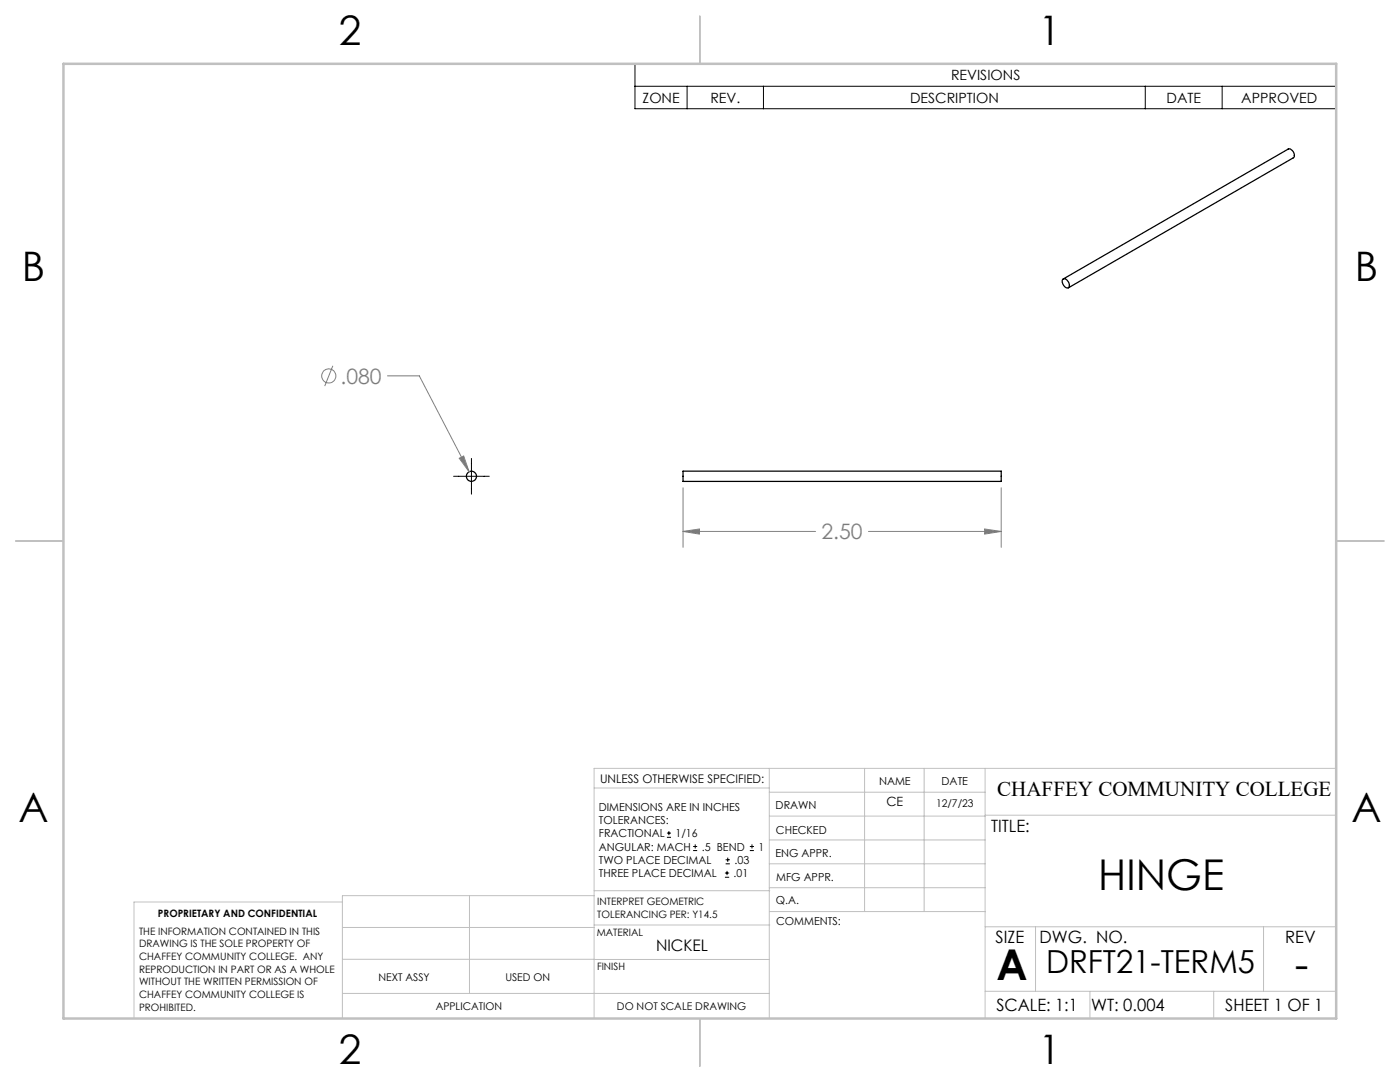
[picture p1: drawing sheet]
<svg xmlns="http://www.w3.org/2000/svg" width="279mm" height="216mm" viewBox="0 0 279 216" stroke-linecap="round" stroke-linejoin="round" font-family="sans-serif">
<g fill="none" stroke="#000" stroke-width=".25">
<path d="M212.1 55.7a1.13 1.13 0 0 1 1.3 1.4 .55 .55 0 0 1-.6 .4 .55 .55 0 0 1-.5-.5 1.09 1.09 0 0 1-.2-1.3zM212.2 55.7l44.9-26a1.2 1.2 0 0 1 1.2 1.5l-.2 .3-44.9 25.9M136.3 94h63.5v2.1h-63.5z"/>
<circle cx="94.1" cy="95" r="1.01"/>
</g>
<g fill="none" stroke="#808080" stroke-width=".2">
<path d="M66.4 73l-1.6 4M77.3 75h6.4l9.9 19.2M91.7 91.4l.8-.4 1.1 3.2zM136.3 97.3v11.9M199.8 97.3v11.9M136.3 106l3.3-.4v1zM136.3 106h26.5M173.3 106h26.5M196.5 105.6l3.3 .4-3.3 .6z"/>
<circle cx="65.6" cy="75" r="1.41"/>
</g>
<g fill="none" stroke="#000" stroke-width=".2">
<path d="M126.7 12.7h140v9h-140zM126.7 17.2h140M137.1 17.2v4.5M152.4 17.2v4.5M228.6 17.2v4.5M243.9 17.2v4.5M90.5 95h7.1M94.1 91.5v7.1M133.1 167.1h.8M133.1 166.2h.8M133.5 165.8v.9M138.3 169.7h.8"/>
<path d="M138.3 168.9h.8M138.7 168.5v.8M144.7 175h.8M144.7 174.2h.8M144.8 172.4h.9M144.8 171.6h.9M145.1 173.8v.8M145.2 171.1v.9M149.6 169.7h.9M149.6 168.9h.9M150.1 168.5v.8"/>
</g>
<g fill="none" stroke="#c0c0c0" stroke-width=".2">
<path d="M118.6 157.2h34.9M153.5 153.3v49.9M153.5 158.1h43.1M172.5 153.3v28.6M184.4 153.3v28.6M196.6 153.3v49.9M266.7 153.3h-148.1v49.9M68.3 180h-41.6v23.2M93.7 178.7v19.5M118.6 178.7h-50.3v24.5M118.6 177.7h35M153.5 167.6h43.1"/>
<path d="M153.5 162.8h43.1M153.5 172.4h43.1M153.5 177.1h43.1M196.6 162.7h70.1M68.3 198.2h85.2M68.3 191.4l85.2 .1M68.3 185.1h50.3M118.6 184.6h35M153.6 181.9h43M196.6 197.8h70.1M196.6 184.9h70.1M206.7 184.9v12.9"/>
<path d="M217.5 197.8v5.4M242.2 197.8v5.4M252.2 184.9v12.9"/>
</g>
<path d="M139.7 3.2v9.5M3.1 107.9h9.6M266.7 107.9h9.5M139.7 203.2v9.6" fill="none" stroke="#c0c0c0" stroke-width=".25"/>
<path d="M12.7 12.7h254v190.5h-254z" fill="none" stroke="#c0c0c0" stroke-width=".5"/>
<path d="M91.7 91.4l1.9 2.8-1.1-3.2zM136.3 106l3.3-.4v1zM196.5 105.6l3.3 .4-3.3 .6z" fill="#808080"/>
<g font-size="8.5">
<text x="219.2" y="177.6">HINGE</text>
<text x="198.9" y="195.5">A</text>
<text x="258.4" y="195.4">-</text>
</g>
<g font-size="8.1">
<text x="67.6" y="8.9">2</text>
<text x="207.3" y="8.9">1</text>
<text x="4.4" y="56.1">B</text>
<text x="270.4" y="56.1">B</text>
<text x="3.7" y="164.1">A</text>
<text x="269.7" y="164.1">A</text>
<text x="67.6" y="212.4">2</text>
<text x="207.3" y="212.4">1</text>
</g>
<text font-size="6.3" x="208.8" y="194.1">DRFT21-TERM5</text>
<g font-size="4.2" fill="#808080">
<text x="68" y="76.6">.080</text>
<text x="164" y="107.6">2.50</text>
</g>
<text font-size="4.2" x="199" y="158.7">CHAFFEY COMMUNITY COLLEGE</text>
<g font-size="3.4">
<text x="197.8" y="166">TITLE:</text>
<text x="198.7" y="188.1">SIZE</text>
<text x="207.5" y="188.1">DWG. NO.</text>
<text x="256.5" y="188.2">REV</text>
<text x="198.8" y="201.7">SCALE: 1:1</text>
<text x="217.7" y="201.8">WT: 0.004</text>
<text x="244.5" y="201.7">SHEET 1 OF 1</text>
</g>
<text font-size="3.2" x="130.9" y="189.8">NICKEL</text>
<g font-size="2.8">
<text x="189.8" y="16">REVISIONS</text>
<text x="128.2" y="20.5">ZONE</text>
<text x="141.8" y="20.5">REV.</text>
<text x="181.6" y="20.5">DESCRIPTION</text>
<text x="232.8" y="20.5">DATE</text>
<text x="247.7" y="20.5">APPROVED</text>
</g>
<text font-size="2.5" x="176.9" y="160.9">CE</text>
<text font-size="2.4" x="119.8" y="156.2">UNLESS OTHERWISE SPECIFIED:</text>
<g font-size="2.2">
<text x="119.5" y="161.8">DIMENSIONS ARE IN INCHES</text>
<text x="154.8" y="161.4">DRAWN</text>
<text x="175.4" y="156.6">NAME</text>
<text x="187.9" y="156.7">DATE</text>
<text x="119.5" y="164.4">TOLERANCES:</text>
<text x="119.5" y="167.1">FRACTIONAL</text>
<text x="134.8" y="167.1">1/16</text>
<text x="154.9" y="166.3">CHECKED</text>
<text x="119.5" y="172.4">TWO PLACE DECIMAL</text>
<text x="119.5" y="169.7">ANGULAR: MACH</text>
<text x="140.1" y="169.7">.5 BEND</text>
<text x="146.6" y="172.4">.03</text>
<text x="151.4" y="169.7">1</text>
<text x="154.8" y="171">ENG APPR.</text>
<text x="119.5" y="175">THREE PLACE DECIMAL</text>
<text x="146.4" y="175">.01</text>
<text x="154.9" y="175.7">MFG APPR.</text>
<text x="154.9" y="180.4">Q.A.</text>
<text x="154.9" y="184.6">COMMENTS:</text>
</g>
<g font-size="2.1">
<text x="186.8" y="161">12/7/23</text>
<text x="75.5" y="195.7">NEXT ASSY</text>
<text x="100.9" y="195.7">USED ON</text>
<text x="86.9" y="201.5">APPLICATION</text>
<text x="123.1" y="201.6">DO NOT SCALE DRAWING</text>
</g>
<g font-size="2">
<text x="31.5" y="182.9">PROPRIETARY AND CONFIDENTIAL</text>
<text x="119.2" y="180.6">INTERPRET GEOMETRIC</text>
<text x="119.2" y="183.1">TOLERANCING PER: Y14.5</text>
<text x="27.8" y="186.5">THE INFORMATION CONTAINED IN THIS</text>
<text x="27.8" y="189">DRAWING IS THE SOLE PROPERTY OF</text>
<text x="27.8" y="191.6">CHAFFEY COMMUNITY COLLEGE. ANY</text>
<text x="119.1" y="186.7">MATERIAL</text>
<text x="27.8" y="194.1">REPRODUCTION IN PART OR AS A WHOLE</text>
<text x="27.8" y="196.6">WITHOUT THE WRITTEN PERMISSION OF</text>
<text x="119.1" y="193.5">FINISH</text>
<text x="27.8" y="199.1">CHAFFEY COMMUNITY COLLEGE IS</text>
<text x="27.8" y="201.7">PROHIBITED.</text>
</g>
</svg>
